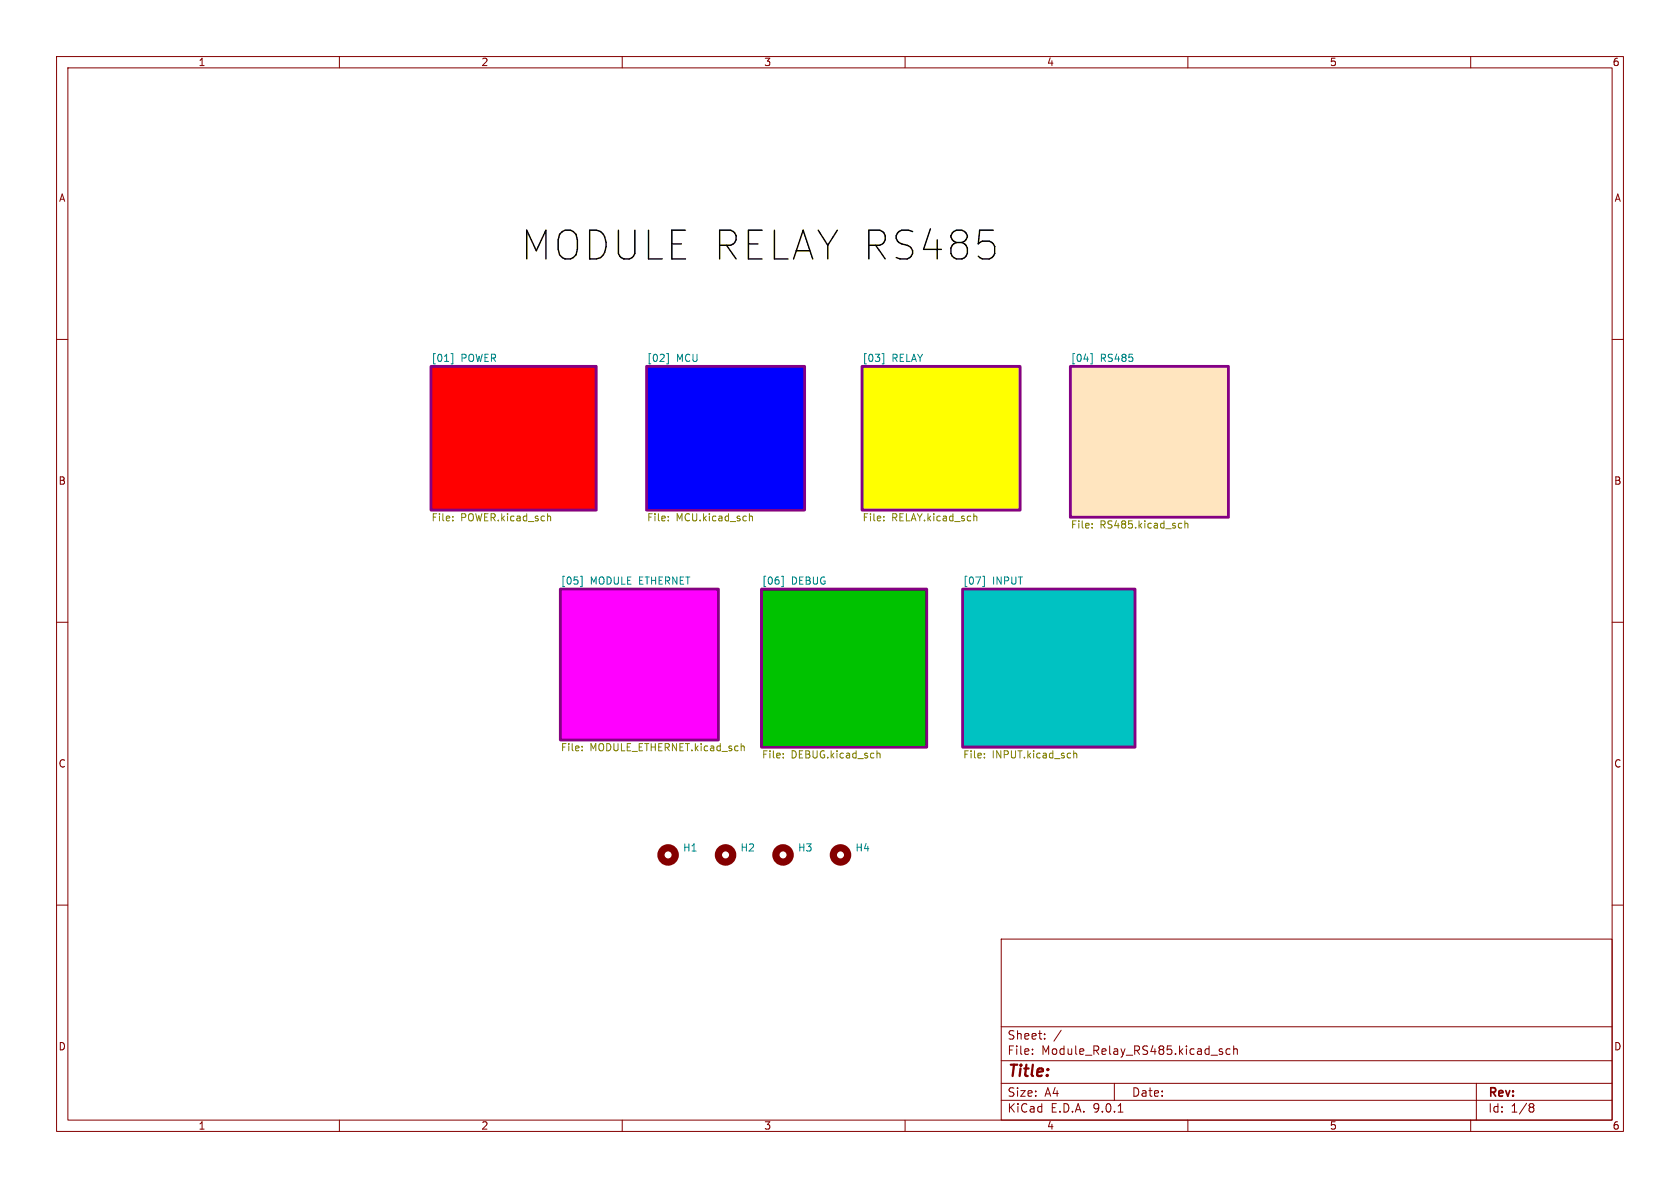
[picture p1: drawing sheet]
<svg xmlns="http://www.w3.org/2000/svg" width="297mm" height="210mm" viewBox="0 0 297 210" stroke-linecap="round" stroke-linejoin="round" font-family="sans-serif">
<path d="M0 0h297v210h-297z" fill="#fff" stroke="#fff" stroke-width=".18"/>
<g fill="none" stroke="#840000" stroke-width=".18">
<path d="M10 10h277v190h-277zM12 12h273v186h-273zM60 10v2M110 10v2M160 10v2M210 10v2M260 10v2M10 60h2M285 60h2M10 110h2M285 110h2M10 160h2"/>
<path d="M177 166h108v32h-108zM285 160h2M60 198v2M110 198v2M160 198v2M177 194.5h108M177 191.5h108M177 187.5h108M177 181.5h108M182.5 186.3v.1M182.5 185.5v.1M184.7 183.6v.1"/>
<path d="M184.7 182.8v.1M187.6 182.1l-1.3 2M197 191.5v3M197.7 196.6h.8M210 198v2M216.1 185.5l-.4-.1-.2 .2 .1 .2 .5 .2v.3h-.6M217.5 185.5l-.5-.1-.3 .3v.4l.2 .2h.6M218.1 185.5l.2-.1 .4 .1v.9M218.1 184.9v1.5M260 198v2M261 191.5v6.5M270.6 195.1l.4 .1 .2 .2-.3 .3"/>
<path d="M270.6 195.7h.3M270.9 195.7l.2 .2 .1 .4-.2 .2-.4 .1"/>
</g>
<path d="M114.3 64.8h27.9v25.4h-27.9z" fill="#00f" stroke="#00f" stroke-width=".18"/>
<path d="M76.2 64.8h29.2v25.4h-29.2z" fill="#f00" stroke="#f00" stroke-width=".18"/>
<path d="M99.1 104.1h27.9v26.7h-27.9z" fill="#f0f" stroke="#f0f" stroke-width=".18"/>
<path d="M134.6 104.1h29.2v28h-29.2z" fill="#00c200" stroke="#00c200" stroke-width=".18"/>
<path d="M152.4 64.8h27.9v25.4h-27.9z" fill="#ff0" stroke="#ff0" stroke-width=".18"/>
<path d="M189.2 64.8h28v26.6h-28z" fill="#ffe5bf" stroke="#ffe5bf" stroke-width=".18"/>
<path d="M170.2 104.1h30.5v28h-30.5z" fill="#00c2c2" stroke="#00c2c2" stroke-width=".18"/>
<path d="M76.2 64.8h29.2v25.4h-29.2zM114.3 64.8h27.9v25.4h-27.9zM152.4 64.8h27.9v25.4h-27.9zM189.2 64.8h28v26.6h-28zM99.1 104.1h27.9v26.7h-27.9zM134.6 104.1h29.2v28h-29.2zM170.2 104.1h30.5v28h-30.5z" fill="none" stroke="#840084" stroke-width=".51"/>
<path d="M79.7 62.5h.3v1.8h-.3M117.8 62.5h.3v1.8h-.3M155.9 62.5h.3v1.8h-.3M192.8 62.5h.3v1.8h-.3M102.6 101.9h.3v1.8h-.3M138.2 101.9h.3v1.8h-.3M173.7 101.9h.3v1.8h-.3" fill="none" stroke="#008484" stroke-width=".18"/>
<g fill="none" stroke="#848400" stroke-width=".18">
<path d="M80 92v.1M80 91.3v.1M96.9 91.3h.4v.8M118.1 92v.1M118.1 91.3v.1M132.5 90.8v1.3M132.5 91.4l.2-.2 .3 .1v.8M156.2 92v.1M156.2 91.3v.1M172.2 91.3h.4l.1 .8M193.1 93.2v.1M193.1 92.6v.1"/>
<path d="M208.6 92.5l.3 .1M208.9 93.3h-.3M209.5 92.6l.2-.1 .3 .1v.7M209.5 92.1v1.2M102.9 132.6v.1M102.9 131.9v.2M131.2 131.9l.4 .2v.6M138.5 133.9v.1M138.5 133.2v.1M155 132.7v1.3M155 133.3l.2-.2 .3 .1 .1 .8M174 133.9v.1"/>
<path d="M174 133.2v.1M189.8 133.3l.2-.2 .3 .1 .1 .8M189.8 132.7v1.3"/>
</g>
<g fill="none" stroke="#840000" stroke-width="1.3">
<circle cx="118.1" cy="151.1" r="1.27"/>
<circle cx="128.3" cy="151.1" r="1.27"/>
<circle cx="138.4" cy="151.1" r="1.27"/>
<circle cx="148.6" cy="151.1" r="1.27"/>
</g>
<path d="M175.6 43.1l.3 .5v1.2l-.3 .5" fill="none" stroke="#000" stroke-width=".25"/>
<text font-size="7.1" x="92" y="46.4">MODULE RELAY RS485</text>
<text font-size="2.8" fill="#840000" x="178" y="190.9">Title:</text>
<g font-size="2.1" fill="#840000">
<text x="178" y="184">Sheet:</text>
<text x="178" y="186.7">File:</text>
<text x="184.1" y="186.7">Module_Relay_RS485.kicad_sch</text>
<text x="178" y="196.9">KiCad</text>
<text x="178" y="194.1">Size:</text>
<text x="184.7" y="194.1">A4</text>
<text x="185.7" y="196.9">E.D.A.</text>
<text x="193.3" y="196.9">9.0.1</text>
<text x="200" y="194.1">Date:</text>
<text x="263" y="194.3">Rev:</text>
<text x="263" y="196.9">Id:</text>
<text x="267.1" y="196.9">1/8</text>
</g>
<g font-size="1.8" fill="#840000">
<text x="35" y="11.9">1</text>
<text x="85" y="11.9">2</text>
<text x="135" y="11.9">3</text>
<text x="185" y="11.9">4</text>
<text x="235" y="11.9">5</text>
<text x="285" y="11.9">6</text>
<text x="10.3" y="35.9">A</text>
<text x="285.3" y="35.9">A</text>
<text x="10.3" y="85.9">B</text>
<text x="285.3" y="85.9">B</text>
<text x="10.3" y="135.9">C</text>
<text x="285.3" y="135.9">C</text>
<text x="10.3" y="185.9">D</text>
<text x="285.3" y="185.9">D</text>
<text x="35" y="199.9">1</text>
<text x="85" y="199.9">2</text>
<text x="135" y="199.9">3</text>
<text x="185" y="199.9">4</text>
<text x="235" y="199.9">5</text>
<text x="285" y="199.9">6</text>
</g>
<g font-size="1.8" fill="#008484">
<text x="76.2" y="64.1">[01]</text>
<text x="81.5" y="64.1">POWER</text>
<text x="114.3" y="64.1">[02]</text>
<text x="119.6" y="64.1">MCU</text>
<text x="152.4" y="64.1">[03]</text>
<text x="157.7" y="64.1">RELAY</text>
<text x="189.2" y="64.1">[04]</text>
<text x="194.5" y="64.1">RS485</text>
<text x="99.1" y="103.4">[05]</text>
<text x="104.3" y="103.4">MODULE ETHERNET</text>
<text x="134.6" y="103.4">[06]</text>
<text x="139.9" y="103.4">DEBUG</text>
<text x="170.2" y="103.4">[07]</text>
<text x="175.5" y="103.4">INPUT</text>
<text x="120.7" y="150.7">H1</text>
<text x="130.8" y="150.7">H2</text>
<text x="141" y="150.7">H3</text>
<text x="151.1" y="150.7">H4</text>
</g>
<g font-size="1.8" fill="#848400">
<text x="76.2" y="92.5">File:</text>
<text x="81.4" y="92.5">POWER.kicad_sch</text>
<text x="114.3" y="92.5">File:</text>
<text x="119.5" y="92.5">MCU.kicad_sch</text>
<text x="152.4" y="92.5">File:</text>
<text x="157.6" y="92.5">RELAY.kicad_sch</text>
<text x="189.2" y="93.8">File:</text>
<text x="194.5" y="93.8">RS485.kicad_sch</text>
<text x="99.1" y="133.1">File:</text>
<text x="104.3" y="133.1">MODULE_ETHERNET.kicad_sch</text>
<text x="134.6" y="134.4">File:</text>
<text x="139.8" y="134.4">DEBUG.kicad_sch</text>
<text x="170.2" y="134.4">File:</text>
<text x="175.4" y="134.4">INPUT.kicad_sch</text>
</g>
</svg>
